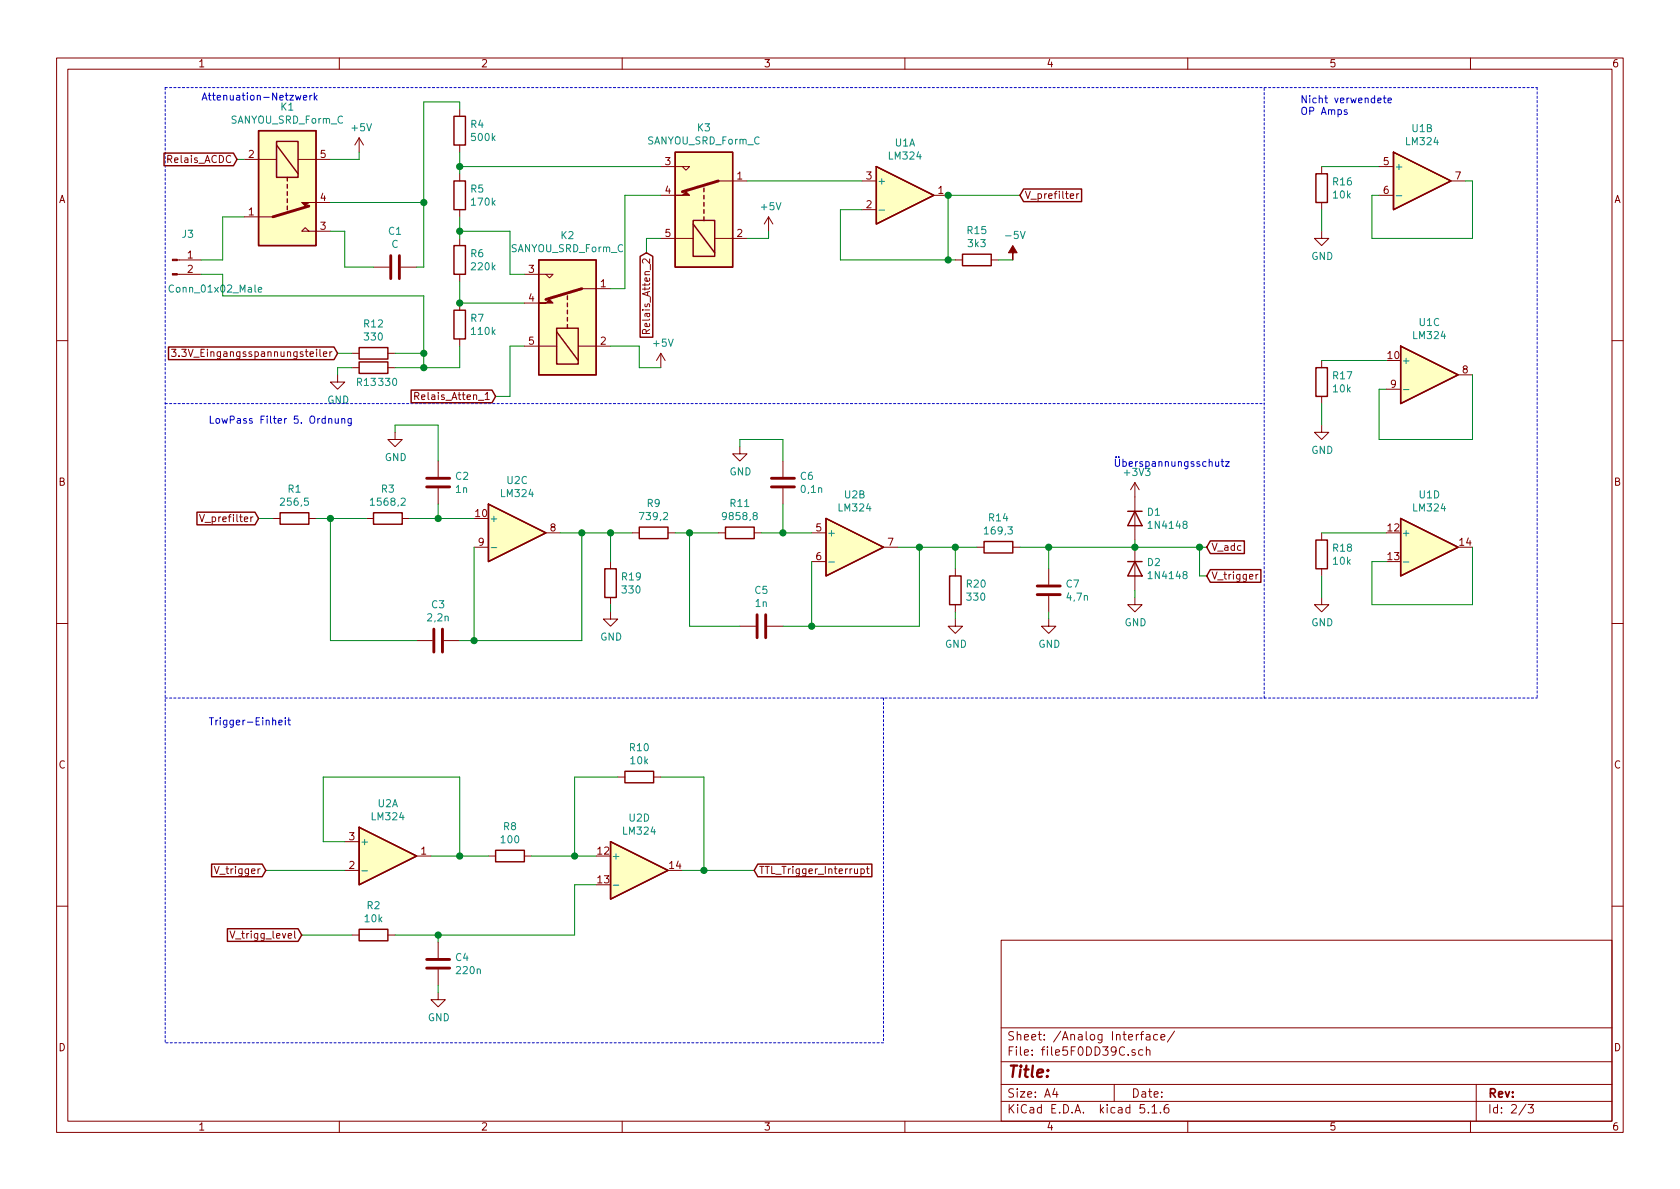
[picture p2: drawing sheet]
EESchema Schematic File Version 4
EELAYER 30 0
EELAYER END
$Descr A4 11693 8268
encoding utf-8
Sheet 2 3
Title ""
Date ""
Rev ""
Comp ""
Comment1 ""
Comment2 ""
Comment3 ""
Comment4 ""
$EndDescr
$Comp
L Relay:SANYOU_SRD_Form_C K1
U 1 1
P 2000 1300
F 0 "K1" V 1433 1300 50  0000 C CNN
F 1 "SANYOU_SRD_Form_C" V 1524 1300 50  0000 C CNN
F 2 "Relay_THT:Relay_SPDT_SANYOU_SRD_Series_Form_C" H 2450 1250 50  0001 L CNN
F 3 "http://www.sanyourelay.ca/public/products/pdf/SRD.pdf" H 2000 1300 50  0001 C CNN
	1    2000 1300
	0    1    1    0   
$EndComp
$Comp
L Device:C C1
U 1 1
P 2750 1850
F 0 "C1" V 2498 1850 50  0000 C CNN
F 1 "C" V 2589 1850 50  0000 C CNN
F 2 "" H 2788 1700 50  0001 C CNN
F 3 "~" H 2750 1850 50  0001 C CNN
	1    2750 1850
	0    1    1    0   
$EndComp
Wire Wire Line
	2300 1600 2400 1600
Wire Wire Line
	2400 1600 2400 1850
Wire Wire Line
	2400 1850 2600 1850
Wire Wire Line
	2300 1400 2950 1400
Wire Wire Line
	2950 1400 2950 1850
Wire Wire Line
	2950 1850 2900 1850
$Comp
L Device:R R4
U 1 1
P 3200 900
F 0 "R4" H 3270 946 50  0000 L CNN
F 1 "500k" H 3270 855 50  0000 L CNN
F 2 "" V 3130 900 50  0001 C CNN
F 3 "~" H 3200 900 50  0001 C CNN
	1    3200 900 
	1    0    0    -1  
$EndComp
$Comp
L Device:R R5
U 1 1
P 3200 1350
F 0 "R5" H 3270 1396 50  0000 L CNN
F 1 "170k" H 3270 1305 50  0000 L CNN
F 2 "" V 3130 1350 50  0001 C CNN
F 3 "~" H 3200 1350 50  0001 C CNN
	1    3200 1350
	1    0    0    -1  
$EndComp
$Comp
L Device:R R6
U 1 1
P 3200 1800
F 0 "R6" H 3270 1846 50  0000 L CNN
F 1 "220k" H 3270 1755 50  0000 L CNN
F 2 "" V 3130 1800 50  0001 C CNN
F 3 "~" H 3200 1800 50  0001 C CNN
	1    3200 1800
	1    0    0    -1  
$EndComp
$Comp
L Device:R R7
U 1 1
P 3200 2250
F 0 "R7" H 3270 2296 50  0000 L CNN
F 1 "110k" H 3270 2205 50  0000 L CNN
F 2 "" V 3130 2250 50  0001 C CNN
F 3 "~" H 3200 2250 50  0001 C CNN
	1    3200 2250
	1    0    0    -1  
$EndComp
Wire Wire Line
	3200 700  3200 750 
Wire Wire Line
	3200 1950 3200 2100
$Comp
L Relay:SANYOU_SRD_Form_C K2
U 1 1
P 3950 2200
F 0 "K2" V 4517 2200 50  0000 C CNN
F 1 "SANYOU_SRD_Form_C" V 4426 2200 50  0000 C CNN
F 2 "Relay_THT:Relay_SPDT_SANYOU_SRD_Series_Form_C" H 4400 2150 50  0001 L CNN
F 3 "http://www.sanyourelay.ca/public/products/pdf/SRD.pdf" H 3950 2200 50  0001 C CNN
	1    3950 2200
	0    -1   -1   0   
$EndComp
$Comp
L Relay:SANYOU_SRD_Form_C K3
U 1 1
P 4900 1450
F 0 "K3" V 5467 1450 50  0000 C CNN
F 1 "SANYOU_SRD_Form_C" V 5376 1450 50  0000 C CNN
F 2 "Relay_THT:Relay_SPDT_SANYOU_SRD_Series_Form_C" H 5350 1400 50  0001 L CNN
F 3 "http://www.sanyourelay.ca/public/products/pdf/SRD.pdf" H 4900 1450 50  0001 C CNN
	1    4900 1450
	0    -1   -1   0   
$EndComp
Wire Wire Line
	4600 1350 4350 1350
Wire Wire Line
	4350 1350 4350 2000
Wire Wire Line
	4350 2000 4250 2000
Wire Wire Line
	3200 700  2950 700 
Wire Wire Line
	2950 700  2950 1400
Connection ~ 2950 1400
Wire Wire Line
	3200 1050 3200 1150
Wire Wire Line
	3200 1500 3200 1600
Wire Wire Line
	4600 1150 3200 1150
Connection ~ 3200 1150
Wire Wire Line
	3200 1150 3200 1200
Wire Wire Line
	3650 1900 3550 1900
Wire Wire Line
	3550 1900 3550 1600
Wire Wire Line
	3550 1600 3200 1600
Connection ~ 3200 1600
Wire Wire Line
	3200 1600 3200 1650
Wire Wire Line
	3200 2100 3650 2100
Connection ~ 3200 2100
$Comp
L Amplifier_Operational:LM324 U1
U 1 1
P 6300 1350
F 0 "U1" H 6300 1717 50  0000 C CNN
F 1 "LM324" H 6300 1626 50  0000 C CNN
F 2 "" H 6250 1450 50  0001 C CNN
F 3 "http://www.ti.com/lit/ds/symlink/lm2902-n.pdf" H 6350 1550 50  0001 C CNN
	1    6300 1350
	1    0    0    -1  
$EndComp
Wire Wire Line
	6000 1450 5850 1450
Wire Wire Line
	5850 1450 5850 1800
Wire Wire Line
	5850 1800 6600 1800
Wire Wire Line
	6600 1800 6600 1350
$Comp
L Amplifier_Operational:LM324 U2
U 3 1
P 3600 3700
F 0 "U2" H 3600 4067 50  0000 C CNN
F 1 "LM324" H 3600 3976 50  0000 C CNN
F 2 "" H 3550 3800 50  0001 C CNN
F 3 "http://www.ti.com/lit/ds/symlink/lm2902-n.pdf" H 3650 3900 50  0001 C CNN
	3    3600 3700
	1    0    0    -1  
$EndComp
$Comp
L Device:R R1
U 1 1
P 2050 3600
F 0 "R1" V 1843 3600 50  0000 C CNN
F 1 "256,5" V 1934 3600 50  0000 C CNN
F 2 "" V 1980 3600 50  0001 C CNN
F 3 "~" H 2050 3600 50  0001 C CNN
	1    2050 3600
	0    1    1    0   
$EndComp
$Comp
L Device:R R3
U 1 1
P 2700 3600
F 0 "R3" V 2493 3600 50  0000 C CNN
F 1 "1568,2" V 2584 3600 50  0000 C CNN
F 2 "" V 2630 3600 50  0001 C CNN
F 3 "~" H 2700 3600 50  0001 C CNN
	1    2700 3600
	0    1    1    0   
$EndComp
$Comp
L Device:R R9
U 1 1
P 4550 3700
F 0 "R9" V 4343 3700 50  0000 C CNN
F 1 "739,2" V 4434 3700 50  0000 C CNN
F 2 "" V 4480 3700 50  0001 C CNN
F 3 "~" H 4550 3700 50  0001 C CNN
	1    4550 3700
	0    1    1    0   
$EndComp
$Comp
L Device:R R11
U 1 1
P 5150 3700
F 0 "R11" V 4943 3700 50  0000 C CNN
F 1 "9858,8" V 5034 3700 50  0000 C CNN
F 2 "" V 5080 3700 50  0001 C CNN
F 3 "~" H 5150 3700 50  0001 C CNN
	1    5150 3700
	0    1    1    0   
$EndComp
$Comp
L Device:C C3
U 1 1
P 3050 4450
F 0 "C3" V 2798 4450 50  0000 C CNN
F 1 "2,2n" V 2889 4450 50  0000 C CNN
F 2 "" H 3088 4300 50  0001 C CNN
F 3 "~" H 3050 4450 50  0001 C CNN
	1    3050 4450
	0    1    1    0   
$EndComp
$Comp
L Device:C C2
U 1 1
P 3050 3350
F 0 "C2" H 3165 3396 50  0000 L CNN
F 1 "1n" H 3165 3305 50  0000 L CNN
F 2 "" H 3088 3200 50  0001 C CNN
F 3 "~" H 3050 3350 50  0001 C CNN
	1    3050 3350
	1    0    0    -1  
$EndComp
Wire Wire Line
	2200 3600 2300 3600
Wire Wire Line
	2850 3600 3050 3600
Wire Wire Line
	3050 3600 3050 3500
Connection ~ 3050 3600
Wire Wire Line
	3050 3600 3300 3600
Wire Wire Line
	2900 4450 2300 4450
Wire Wire Line
	2300 4450 2300 3600
Connection ~ 2300 3600
Wire Wire Line
	2300 3600 2550 3600
Wire Wire Line
	4050 4450 4050 3700
Wire Wire Line
	4050 3700 3900 3700
Wire Wire Line
	3200 4450 3300 4450
Wire Wire Line
	3300 3800 3300 4450
Connection ~ 3300 4450
Wire Wire Line
	3300 4450 4050 4450
$Comp
L power:GND #PWR01
U 1 1
P 2750 3000
F 0 "#PWR01" H 2750 2750 50  0001 C CNN
F 1 "GND" H 2755 2827 50  0000 C CNN
F 2 "" H 2750 3000 50  0001 C CNN
F 3 "" H 2750 3000 50  0001 C CNN
	1    2750 3000
	1    0    0    -1  
$EndComp
Wire Wire Line
	2750 3000 2750 2950
Wire Wire Line
	2750 2950 3050 2950
Wire Wire Line
	3050 2950 3050 3200
$Comp
L Amplifier_Operational:LM324 U2
U 2 1
P 5950 3800
F 0 "U2" H 5950 4167 50  0000 C CNN
F 1 "LM324" H 5950 4076 50  0000 C CNN
F 2 "" H 5900 3900 50  0001 C CNN
F 3 "http://www.ti.com/lit/ds/symlink/lm2902-n.pdf" H 6000 4000 50  0001 C CNN
	2    5950 3800
	1    0    0    -1  
$EndComp
$Comp
L Device:C C6
U 1 1
P 5450 3350
F 0 "C6" H 5565 3396 50  0000 L CNN
F 1 "0,1n" H 5565 3305 50  0000 L CNN
F 2 "" H 5488 3200 50  0001 C CNN
F 3 "~" H 5450 3350 50  0001 C CNN
	1    5450 3350
	1    0    0    -1  
$EndComp
$Comp
L power:GND #PWR04
U 1 1
P 5150 3100
F 0 "#PWR04" H 5150 2850 50  0001 C CNN
F 1 "GND" H 5155 2927 50  0000 C CNN
F 2 "" H 5150 3100 50  0001 C CNN
F 3 "" H 5150 3100 50  0001 C CNN
	1    5150 3100
	1    0    0    -1  
$EndComp
Wire Wire Line
	5150 3100 5150 3050
Wire Wire Line
	5150 3050 5450 3050
Wire Wire Line
	5450 3050 5450 3200
Wire Wire Line
	5300 3700 5450 3700
Wire Wire Line
	5450 3500 5450 3700
Connection ~ 5450 3700
Wire Wire Line
	5450 3700 5650 3700
$Comp
L Device:C C5
U 1 1
P 5300 4350
F 0 "C5" V 5048 4350 50  0000 C CNN
F 1 "1n" V 5139 4350 50  0000 C CNN
F 2 "" H 5338 4200 50  0001 C CNN
F 3 "~" H 5300 4350 50  0001 C CNN
	1    5300 4350
	0    1    1    0   
$EndComp
Wire Wire Line
	5650 3900 5650 4350
Wire Wire Line
	5650 4350 5450 4350
Wire Wire Line
	4800 3700 4800 4350
Wire Wire Line
	4800 4350 5150 4350
Connection ~ 4800 3700
Wire Wire Line
	4800 3700 5000 3700
Wire Wire Line
	5650 4350 6400 4350
Wire Wire Line
	6400 4350 6400 3800
Wire Wire Line
	6400 3800 6250 3800
Connection ~ 5650 4350
Text GLabel 1800 3600 0    50   Input ~ 0
V_prefilter
Wire Wire Line
	1800 3600 1900 3600
$Comp
L Device:R R14
U 1 1
P 6950 3800
F 0 "R14" V 6743 3800 50  0000 C CNN
F 1 "169,3" V 6834 3800 50  0000 C CNN
F 2 "" V 6880 3800 50  0001 C CNN
F 3 "~" H 6950 3800 50  0001 C CNN
	1    6950 3800
	0    1    1    0   
$EndComp
$Comp
L Device:C C7
U 1 1
P 7300 4100
F 0 "C7" H 7415 4146 50  0000 L CNN
F 1 "4,7n" H 7415 4055 50  0000 L CNN
F 2 "" H 7338 3950 50  0001 C CNN
F 3 "~" H 7300 4100 50  0001 C CNN
	1    7300 4100
	1    0    0    -1  
$EndComp
Wire Wire Line
	7100 3800 7300 3800
Wire Wire Line
	7300 3800 7300 3950
$Comp
L power:GND #PWR09
U 1 1
P 7300 4300
F 0 "#PWR09" H 7300 4050 50  0001 C CNN
F 1 "GND" H 7305 4127 50  0000 C CNN
F 2 "" H 7300 4300 50  0001 C CNN
F 3 "" H 7300 4300 50  0001 C CNN
	1    7300 4300
	1    0    0    -1  
$EndComp
Wire Wire Line
	7300 4300 7300 4250
Wire Wire Line
	4700 3700 4800 3700
Text GLabel 8400 3800 2    50   Input ~ 0
V_adc
Wire Wire Line
	8400 3800 8350 3800
Connection ~ 7300 3800
Text GLabel 8400 4000 2    50   Input ~ 0
V_trigger
Wire Wire Line
	8400 4000 8350 4000
Wire Wire Line
	8350 4000 8350 3800
Connection ~ 8350 3800
Wire Wire Line
	8350 3800 7900 3800
$Comp
L Amplifier_Operational:LM324 U2
U 1 1
P 2700 5950
F 0 "U2" H 2700 6317 50  0000 C CNN
F 1 "LM324" H 2700 6226 50  0000 C CNN
F 2 "" H 2650 6050 50  0001 C CNN
F 3 "http://www.ti.com/lit/ds/symlink/lm2902-n.pdf" H 2750 6150 50  0001 C CNN
	1    2700 5950
	1    0    0    -1  
$EndComp
Text GLabel 1850 6050 0    50   Input ~ 0
V_trigger
Wire Wire Line
	1850 6050 2400 6050
Wire Wire Line
	2400 5850 2250 5850
Wire Wire Line
	2250 5850 2250 5400
Wire Wire Line
	2250 5400 3200 5400
Wire Wire Line
	3200 5400 3200 5950
Wire Wire Line
	3200 5950 3000 5950
$Comp
L Amplifier_Operational:LM324 U2
U 4 1
P 4450 6050
F 0 "U2" H 4450 6417 50  0000 C CNN
F 1 "LM324" H 4450 6326 50  0000 C CNN
F 2 "" H 4400 6150 50  0001 C CNN
F 3 "http://www.ti.com/lit/ds/symlink/lm2902-n.pdf" H 4500 6250 50  0001 C CNN
	4    4450 6050
	1    0    0    -1  
$EndComp
$Comp
L Device:R R8
U 1 1
P 3550 5950
F 0 "R8" V 3343 5950 50  0000 C CNN
F 1 "100" V 3434 5950 50  0000 C CNN
F 2 "" V 3480 5950 50  0001 C CNN
F 3 "~" H 3550 5950 50  0001 C CNN
	1    3550 5950
	0    1    1    0   
$EndComp
Wire Wire Line
	3400 5950 3200 5950
Connection ~ 3200 5950
Wire Wire Line
	3700 5950 4000 5950
$Comp
L Device:R R10
U 1 1
P 4450 5400
F 0 "R10" V 4243 5400 50  0000 C CNN
F 1 "10k" V 4334 5400 50  0000 C CNN
F 2 "" V 4380 5400 50  0001 C CNN
F 3 "~" H 4450 5400 50  0001 C CNN
	1    4450 5400
	0    1    1    0   
$EndComp
Wire Wire Line
	4300 5400 4000 5400
Wire Wire Line
	4000 5400 4000 5950
Connection ~ 4000 5950
Wire Wire Line
	4000 5950 4150 5950
Wire Wire Line
	4600 5400 4900 5400
Wire Wire Line
	4900 5400 4900 6050
Wire Wire Line
	4900 6050 4750 6050
Text GLabel 2100 6500 0    50   Input ~ 0
V_trigg_level
$Comp
L Device:R R2
U 1 1
P 2600 6500
F 0 "R2" V 2393 6500 50  0000 C CNN
F 1 "10k" V 2484 6500 50  0000 C CNN
F 2 "" V 2530 6500 50  0001 C CNN
F 3 "~" H 2600 6500 50  0001 C CNN
	1    2600 6500
	0    1    1    0   
$EndComp
$Comp
L Device:C C4
U 1 1
P 3050 6700
F 0 "C4" H 3165 6746 50  0000 L CNN
F 1 "220n" H 3165 6655 50  0000 L CNN
F 2 "" H 3088 6550 50  0001 C CNN
F 3 "~" H 3050 6700 50  0001 C CNN
	1    3050 6700
	1    0    0    -1  
$EndComp
Wire Wire Line
	3050 6550 3050 6500
Wire Wire Line
	3050 6500 2750 6500
Wire Wire Line
	2450 6500 2100 6500
Wire Wire Line
	3050 6500 4000 6500
Wire Wire Line
	4000 6500 4000 6150
Wire Wire Line
	4000 6150 4150 6150
Connection ~ 3050 6500
$Comp
L power:GND #PWR02
U 1 1
P 3050 6900
F 0 "#PWR02" H 3050 6650 50  0001 C CNN
F 1 "GND" H 3055 6727 50  0000 C CNN
F 2 "" H 3050 6900 50  0001 C CNN
F 3 "" H 3050 6900 50  0001 C CNN
	1    3050 6900
	1    0    0    -1  
$EndComp
Wire Wire Line
	3050 6900 3050 6850
Text GLabel 5250 6050 2    50   Input ~ 0
TTL_Trigger_Interrupt
Wire Wire Line
	5250 6050 4900 6050
Connection ~ 4900 6050
Wire Notes Line
	6150 7250 1150 7250
Wire Notes Line
	6150 4850 6150 7250
Wire Notes Line
	1150 600  1150 7250
Wire Notes Line
	1150 2800 8800 2800
Text Notes 1450 5050 0    50   ~ 0
Trigger-Einheit
Text Notes 1450 2950 0    50   ~ 0
LowPass Filter 5. Ordnung
Text Notes 1400 700  0    50   ~ 0
Attenuation-Netzwerk
$Comp
L Diode:1N4148 D1
U 1 1
P 7900 3600
F 0 "D1" V 7854 3680 50  0000 L CNN
F 1 "1N4148" V 7945 3680 50  0000 L CNN
F 2 "Diode_THT:D_DO-35_SOD27_P7.62mm_Horizontal" H 7900 3425 50  0001 C CNN
F 3 "https://assets.nexperia.com/documents/data-sheet/1N4148_1N4448.pdf" H 7900 3600 50  0001 C CNN
	1    7900 3600
	0    1    1    0   
$EndComp
$Comp
L Diode:1N4148 D2
U 1 1
P 7900 3950
F 0 "D2" V 7854 4030 50  0000 L CNN
F 1 "1N4148" V 7945 4030 50  0000 L CNN
F 2 "Diode_THT:D_DO-35_SOD27_P7.62mm_Horizontal" H 7900 3775 50  0001 C CNN
F 3 "https://assets.nexperia.com/documents/data-sheet/1N4148_1N4448.pdf" H 7900 3950 50  0001 C CNN
	1    7900 3950
	0    1    1    0   
$EndComp
$Comp
L power:GND #PWR06
U 1 1
P 7900 4150
F 0 "#PWR06" H 7900 3900 50  0001 C CNN
F 1 "GND" H 7905 3977 50  0000 C CNN
F 2 "" H 7900 4150 50  0001 C CNN
F 3 "" H 7900 4150 50  0001 C CNN
	1    7900 4150
	1    0    0    -1  
$EndComp
Wire Wire Line
	7900 4150 7900 4100
Wire Wire Line
	7900 3800 7900 3750
$Comp
L power:+3V3 #PWR05
U 1 1
P 7900 3450
F 0 "#PWR05" H 7900 3300 50  0001 C CNN
F 1 "+3V3" H 7915 3623 50  0000 C CNN
F 2 "" H 7900 3450 50  0001 C CNN
F 3 "" H 7900 3450 50  0001 C CNN
	1    7900 3450
	1    0    0    -1  
$EndComp
Text Notes 7750 3250 0    50   ~ 0
Überspannungsschutz
$Comp
L Amplifier_Operational:LM324 U1
U 2 1
P 9900 1250
F 0 "U1" H 9900 1617 50  0000 C CNN
F 1 "LM324" H 9900 1526 50  0000 C CNN
F 2 "" H 9850 1350 50  0001 C CNN
F 3 "http://www.ti.com/lit/ds/symlink/lm2902-n.pdf" H 9950 1450 50  0001 C CNN
	2    9900 1250
	1    0    0    -1  
$EndComp
Wire Wire Line
	5350 1650 5200 1650
Wire Wire Line
	4450 2550 4450 2400
Wire Wire Line
	4450 2400 4250 2400
Wire Wire Line
	2500 1100 2300 1100
$Comp
L Connector:Conn_01x02_Male J3
U 1 1
P 1200 1800
F 0 "J3" H 1308 1981 50  0000 C CNN
F 1 "Conn_01x02_Male" H 1500 1600 50  0000 C CNN
F 2 "" H 1200 1800 50  0001 C CNN
F 3 "~" H 1200 1800 50  0001 C CNN
	1    1200 1800
	1    0    0    -1  
$EndComp
Wire Wire Line
	1550 1500 1550 1800
Wire Wire Line
	1550 1800 1400 1800
Wire Wire Line
	1550 1500 1700 1500
Text GLabel 1650 1100 0    50   Input ~ 0
Relais_ACDC
Wire Wire Line
	1650 1100 1700 1100
Text GLabel 3450 2750 0    50   Input ~ 0
Relais_Atten_1
Wire Wire Line
	3450 2750 3550 2750
Wire Wire Line
	3550 2750 3550 2400
Wire Wire Line
	3550 2400 3650 2400
Text GLabel 4500 1750 3    50   Input ~ 0
Relais_Atten_2
Wire Wire Line
	4500 1750 4500 1650
Wire Wire Line
	4500 1650 4600 1650
$Comp
L power:+5V #PWR0102
U 1 1
P 2500 1050
F 0 "#PWR0102" H 2500 900 50  0001 C CNN
F 1 "+5V" H 2515 1223 50  0000 C CNN
F 2 "" H 2500 1050 50  0001 C CNN
F 3 "" H 2500 1050 50  0001 C CNN
	1    2500 1050
	1    0    0    -1  
$EndComp
$Comp
L power:+5V #PWR0103
U 1 1
P 4600 2550
F 0 "#PWR0103" H 4600 2400 50  0001 C CNN
F 1 "+5V" H 4615 2723 50  0000 C CNN
F 2 "" H 4600 2550 50  0001 C CNN
F 3 "" H 4600 2550 50  0001 C CNN
	1    4600 2550
	1    0    0    -1  
$EndComp
$Comp
L power:+5V #PWR0104
U 1 1
P 5350 1600
F 0 "#PWR0104" H 5350 1450 50  0001 C CNN
F 1 "+5V" H 5365 1773 50  0000 C CNN
F 2 "" H 5350 1600 50  0001 C CNN
F 3 "" H 5350 1600 50  0001 C CNN
	1    5350 1600
	1    0    0    -1  
$EndComp
Wire Wire Line
	2500 1100 2500 1050
Wire Wire Line
	4450 2550 4600 2550
Wire Wire Line
	5350 1600 5350 1650
Wire Wire Line
	1400 1900 1550 1900
Text GLabel 2350 2450 0    50   Input ~ 0
3.3V_Eingangsspannungsteiler
$Comp
L Device:R R12
U 1 1
P 2600 2450
F 0 "R12" V 2393 2450 50  0000 C CNN
F 1 "330" V 2484 2450 50  0000 C CNN
F 2 "" V 2530 2450 50  0001 C CNN
F 3 "~" H 2600 2450 50  0001 C CNN
	1    2600 2450
	0    1    1    0   
$EndComp
$Comp
L Device:R R13
U 1 1
P 2600 2550
F 0 "R13" V 2700 2500 50  0000 C CNN
F 1 "330" V 2700 2650 50  0000 C CNN
F 2 "" V 2530 2550 50  0001 C CNN
F 3 "~" H 2600 2550 50  0001 C CNN
	1    2600 2550
	0    1    1    0   
$EndComp
Wire Wire Line
	2350 2450 2450 2450
Wire Wire Line
	2750 2450 2950 2450
$Comp
L power:GND #PWR03
U 1 1
P 2350 2600
F 0 "#PWR03" H 2350 2350 50  0001 C CNN
F 1 "GND" H 2355 2427 50  0000 C CNN
F 2 "" H 2350 2600 50  0001 C CNN
F 3 "" H 2350 2600 50  0001 C CNN
	1    2350 2600
	1    0    0    -1  
$EndComp
Wire Wire Line
	2350 2600 2350 2550
Wire Wire Line
	2350 2550 2450 2550
Connection ~ 7900 3800
Wire Wire Line
	7900 3800 7300 3800
$Comp
L Device:R R15
U 1 1
P 6800 1800
F 0 "R15" V 6593 1800 50  0000 C CNN
F 1 "3k3" V 6684 1800 50  0000 C CNN
F 2 "" V 6730 1800 50  0001 C CNN
F 3 "~" H 6800 1800 50  0001 C CNN
	1    6800 1800
	0    1    1    0   
$EndComp
Connection ~ 6600 1800
Text GLabel 7100 1350 2    50   Input ~ 0
V_prefilter
Wire Wire Line
	6600 1350 7100 1350
Connection ~ 6600 1350
Wire Wire Line
	5200 1250 6000 1250
Wire Notes Line
	8800 4850 8800 600 
Wire Wire Line
	10200 1250 10250 1250
Wire Wire Line
	10250 1250 10250 1650
Wire Wire Line
	10250 1650 9550 1650
Wire Wire Line
	9550 1650 9550 1350
Wire Wire Line
	9550 1350 9600 1350
$Comp
L Device:R R16
U 1 1
P 9200 1300
F 0 "R16" H 9270 1346 50  0000 L CNN
F 1 "10k" H 9270 1255 50  0000 L CNN
F 2 "" V 9130 1300 50  0001 C CNN
F 3 "~" H 9200 1300 50  0001 C CNN
	1    9200 1300
	1    0    0    -1  
$EndComp
$Comp
L power:GND #PWR08
U 1 1
P 9200 1600
F 0 "#PWR08" H 9200 1350 50  0001 C CNN
F 1 "GND" H 9205 1427 50  0000 C CNN
F 2 "" H 9200 1600 50  0001 C CNN
F 3 "" H 9200 1600 50  0001 C CNN
	1    9200 1600
	1    0    0    -1  
$EndComp
Wire Wire Line
	9200 1600 9200 1450
Wire Wire Line
	9200 1150 9600 1150
$Comp
L power:-5V #PWR07
U 1 1
P 7050 1800
F 0 "#PWR07" H 7050 1900 50  0001 C CNN
F 1 "-5V" H 7065 1973 50  0000 C CNN
F 2 "" H 7050 1800 50  0001 C CNN
F 3 "" H 7050 1800 50  0001 C CNN
	1    7050 1800
	1    0    0    -1  
$EndComp
Wire Wire Line
	6650 1800 6600 1800
Wire Wire Line
	6950 1800 7050 1800
Text Notes 9050 800  0    50   ~ 0
Nicht verwendete\nOP Amps\n
Wire Wire Line
	3200 2400 3200 2550
Wire Wire Line
	2750 2550 2950 2550
Wire Wire Line
	2950 2450 2950 2550
Connection ~ 2950 2550
Wire Wire Line
	2950 2550 3200 2550
Wire Wire Line
	2950 2450 2950 2050
Wire Wire Line
	2950 2050 1550 2050
Wire Wire Line
	1550 1900 1550 2050
Connection ~ 2950 2450
$Comp
L Amplifier_Operational:LM324 U1
U 3 1
P 9950 2600
F 0 "U1" H 9950 2967 50  0000 C CNN
F 1 "LM324" H 9950 2876 50  0000 C CNN
F 2 "" H 9900 2700 50  0001 C CNN
F 3 "http://www.ti.com/lit/ds/symlink/lm2902-n.pdf" H 10000 2800 50  0001 C CNN
	3    9950 2600
	1    0    0    -1  
$EndComp
$Comp
L Amplifier_Operational:LM324 U1
U 4 1
P 9950 3800
F 0 "U1" H 9950 4167 50  0000 C CNN
F 1 "LM324" H 9950 4076 50  0000 C CNN
F 2 "" H 9900 3900 50  0001 C CNN
F 3 "http://www.ti.com/lit/ds/symlink/lm2902-n.pdf" H 10000 4000 50  0001 C CNN
	4    9950 3800
	1    0    0    -1  
$EndComp
$Comp
L Device:R R17
U 1 1
P 9200 2650
F 0 "R17" H 9270 2696 50  0000 L CNN
F 1 "10k" H 9270 2605 50  0000 L CNN
F 2 "" V 9130 2650 50  0001 C CNN
F 3 "~" H 9200 2650 50  0001 C CNN
	1    9200 2650
	1    0    0    -1  
$EndComp
$Comp
L Device:R R18
U 1 1
P 9200 3850
F 0 "R18" H 9270 3896 50  0000 L CNN
F 1 "10k" H 9270 3805 50  0000 L CNN
F 2 "" V 9130 3850 50  0001 C CNN
F 3 "~" H 9200 3850 50  0001 C CNN
	1    9200 3850
	1    0    0    -1  
$EndComp
$Comp
L power:GND #PWR010
U 1 1
P 9200 2950
F 0 "#PWR010" H 9200 2700 50  0001 C CNN
F 1 "GND" H 9205 2777 50  0000 C CNN
F 2 "" H 9200 2950 50  0001 C CNN
F 3 "" H 9200 2950 50  0001 C CNN
	1    9200 2950
	1    0    0    -1  
$EndComp
$Comp
L power:GND #PWR011
U 1 1
P 9200 4150
F 0 "#PWR011" H 9200 3900 50  0001 C CNN
F 1 "GND" H 9205 3977 50  0000 C CNN
F 2 "" H 9200 4150 50  0001 C CNN
F 3 "" H 9200 4150 50  0001 C CNN
	1    9200 4150
	1    0    0    -1  
$EndComp
Wire Wire Line
	9650 3700 9200 3700
Wire Wire Line
	9200 4000 9200 4150
Wire Wire Line
	9650 3900 9550 3900
Wire Wire Line
	9550 3900 9550 4200
Wire Wire Line
	9550 4200 10250 4200
Wire Wire Line
	10250 4200 10250 3800
Wire Wire Line
	9650 2500 9200 2500
Wire Wire Line
	9200 2800 9200 2950
Wire Wire Line
	9650 2700 9600 2700
Wire Wire Line
	9600 2700 9600 3050
Wire Wire Line
	9600 3050 10250 3050
Wire Wire Line
	10250 3050 10250 2600
Wire Notes Line
	10700 600  10700 4850
Wire Notes Line
	1150 4850 10700 4850
Wire Notes Line
	1150 600  10700 600 
Wire Wire Line
	4050 3700 4250 3700
Connection ~ 4050 3700
Wire Wire Line
	6400 3800 6650 3800
Connection ~ 6400 3800
$Comp
L Device:R R20
U 1 1
P 6650 4100
F 0 "R20" H 6720 4146 50  0000 L CNN
F 1 "330" H 6720 4055 50  0000 L CNN
F 2 "" V 6580 4100 50  0001 C CNN
F 3 "~" H 6650 4100 50  0001 C CNN
	1    6650 4100
	1    0    0    -1  
$EndComp
$Comp
L Device:R R19
U 1 1
P 4250 4050
F 0 "R19" H 4320 4096 50  0000 L CNN
F 1 "330" H 4320 4005 50  0000 L CNN
F 2 "" V 4180 4050 50  0001 C CNN
F 3 "~" H 4250 4050 50  0001 C CNN
	1    4250 4050
	1    0    0    -1  
$EndComp
Wire Wire Line
	4250 3900 4250 3700
Connection ~ 4250 3700
Wire Wire Line
	4250 3700 4400 3700
Wire Wire Line
	6650 3950 6650 3800
Connection ~ 6650 3800
Wire Wire Line
	6650 3800 6800 3800
$Comp
L power:GND #PWR043
U 1 1
P 6650 4300
F 0 "#PWR043" H 6650 4050 50  0001 C CNN
F 1 "GND" H 6655 4127 50  0000 C CNN
F 2 "" H 6650 4300 50  0001 C CNN
F 3 "" H 6650 4300 50  0001 C CNN
	1    6650 4300
	1    0    0    -1  
$EndComp
$Comp
L power:GND #PWR042
U 1 1
P 4250 4250
F 0 "#PWR042" H 4250 4000 50  0001 C CNN
F 1 "GND" H 4255 4077 50  0000 C CNN
F 2 "" H 4250 4250 50  0001 C CNN
F 3 "" H 4250 4250 50  0001 C CNN
	1    4250 4250
	1    0    0    -1  
$EndComp
Wire Wire Line
	4250 4250 4250 4200
Wire Wire Line
	6650 4250 6650 4300
$EndSCHEMATC
